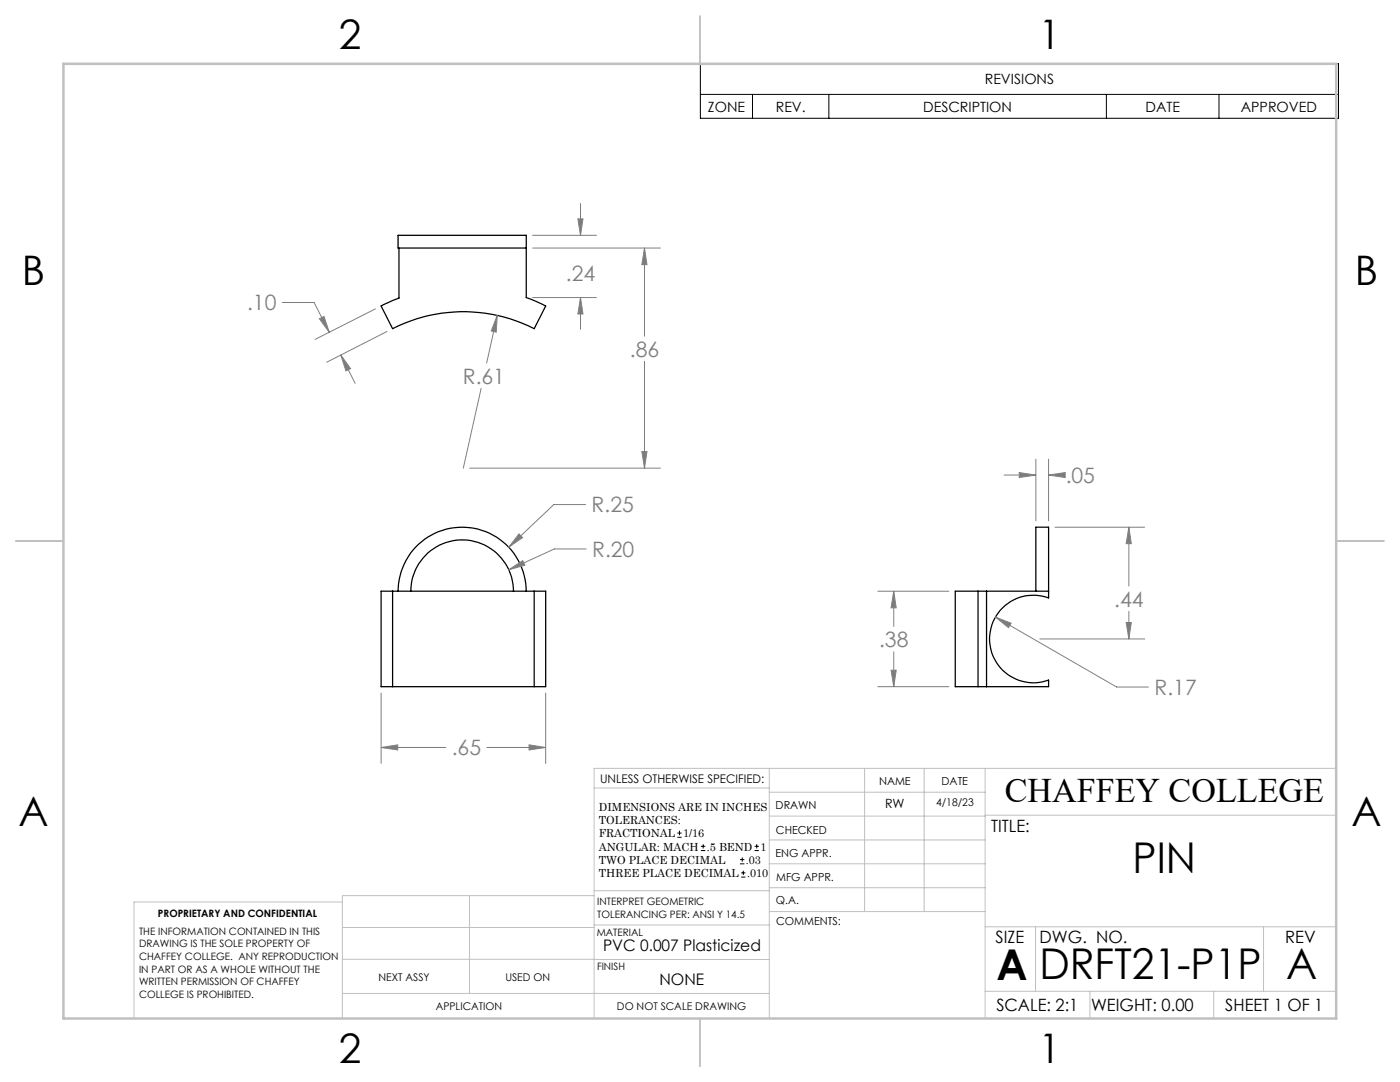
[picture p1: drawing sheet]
<svg xmlns="http://www.w3.org/2000/svg" width="279mm" height="216mm" viewBox="0 0 279 216" stroke-linecap="round" stroke-linejoin="round" font-family="sans-serif">
<g fill="none" stroke="#000" stroke-width=".25">
<path d="M79.6 49.5v10l-3.5 1.6 2.3 4.5a31.1 31.1 0 0 1 28.2 0l2.3-4.5-3.9-1.7v-12.4h-25.6v2.5h25.6M78.4 118h28.2M78.4 118v19M78.4 118h-2.3v19h2.3M79.4 118a12.8 12.8 0 0 1 12.8-12.8 12.8 12.8 0 0 1 12.8 12.8M82 118a10.2 10.2 0 0 1 10.2-10.3 10.2 10.2 0 0 1 10.3 10.3M106.6 118h2.3v19h-2.3M106.6 118v19M195.2 118h1.7M195.2 118h-4.6v19h4.6M195.2 118v19M196.9 118h12.4"/>
<path d="M196.9 118v19M206.7 118v-12.8h2.6v12.8M209.3 118v1.3a8.7 8.7 0 0 0-11.8 8.2 8.7 8.7 0 0 0 11.8 8.2v1.3h-12.4M78.4 137h28.2M195.2 137h1.7"/>
</g>
<g fill="none" stroke="#000" stroke-width=".2">
<path d="M139.8 12.7h127.3v10.9h-127.3zM139.8 18.8h127.3M150.2 18.8v4.8M165.4 18.8v4.8M220.8 18.8v4.8M243.3 18.8v4.8M135.2 167.1h.8M135.2 166.2h.8M135.6 165.8v.9M139.9 169.7h.9M139.9 168.9h.9M140.3 168.5v.8"/>
<path d="M147.7 172.4h.9M147.7 171.5h.9M147.9 175h.9M147.9 174.2h.9M148.1 171.1v.8M148.3 173.7v.9M150.6 169.7h.8M150.6 168.9h.8M151 168.5v.8"/>
</g>
<g fill="none" stroke="#808080" stroke-width=".2">
<path d="M106.3 47h12.7M106.3 59.4h12.7M106.3 49.5h25.5M115.3 43.7h1l-.4 3.3zM115.9 59.4l.4 3.3h-1zM115.9 40.6v6.4M115.9 59.4v6.3M128.6 49.5l.5 3.3h-1zM128.6 49.5v17.6M56.3 60.4h6.4l3 5.9M63.7 63.6l1-.5 1 3.2zM68 70.8l2 2.8-1 .4z"/>
<path d="M68 70.8l2.9 5.7M74.9 61.6l-12 6.1M77.2 66.1l-12 6.2M96 77.5l-3.5 15.9M99.2 62.9l-.2 3.4-1-.3zM99.2 62.9l-2.1 9.6M128.6 72.1v21.3M93.7 93.4h38.1M128.1 90.1h1l-.5 3.3zM200.4 94.8h6.3M203.4 94.3l3.3 .5-3.3 .5zM206.7 91.6v12.3"/>
<path d="M209.3 94.8l3.3-.5v1zM209.3 91.6v12.3M209.3 94.8h2.2M101.5 113.7l2.8-1.8 .4 .9zM103.6 106.5l.7 .8-2.8 1.9zM116.9 100.7h-6.4l-9 8.5M117 109.5h-6.4l-9.1 4.2M175.2 118h14.2M178.4 118l.5 3.3h-1.1zM178.4 118v7M210.5 105.2h18M225.3 105.2l.5 3.3h-1z"/>
<path d="M225.3 105.2v11.7M76.1 138.3v14M108.9 138.3v14M175.2 137h14.2M177.8 133.7h1.1l-.5 3.3zM178.4 130.1v6.9M198.6 123.1l3.2 1.3-.5 .8zM198.6 123.1l24.2 14h6.4M207.5 127.5h21M224.8 124.2h1l-.5 3.3zM225.3 122v5.5M76.1 149.2l3.3-.6v1z"/>
<path d="M76.1 149.2h12.9M97.2 149.2h11.7M105.6 148.6l3.3 .6-3.3 .4z"/>
</g>
<g fill="none" stroke="#c0c0c0" stroke-width=".2">
<path d="M118.6 157.2h34.9M153.5 153.3v49.9M153.5 158.1h43.1M172.5 153.3v28.6M184.4 153.3v28.6M196.6 153.3v49.9M266.7 153.3h-148.1v49.9M68.3 180h-41.6v23.2M93.7 178.7v19.5M118.6 178.7h-50.3v24.5M118.6 177.7h35M153.5 167.6h43.1"/>
<path d="M153.5 162.8h43.1M153.5 172.4h43.1M153.5 177.1h43.1M196.6 162.7h70.1M68.3 198.2h85.2M68.3 191.4l85.2 .1M68.3 185.1h50.3M118.6 184.6h35M153.6 181.9h43M196.6 197.8h70.1M196.6 184.9h70.1M206.7 184.9v12.9"/>
<path d="M217.5 197.8v5.4M242.2 197.8v5.4M252.2 184.9v12.9"/>
</g>
<path d="M139.7 3.2v9.5M3.1 107.9h9.6M266.7 107.9h9.5M139.7 203.2v9.6" fill="none" stroke="#c0c0c0" stroke-width=".25"/>
<path d="M12.7 12.7h254v190.5h-254z" fill="none" stroke="#c0c0c0" stroke-width=".5"/>
<path d="M103.6 106.5l-2.1 2.7 2.8-1.9zM76.1 149.2l3.3-.6v1zM105.6 148.6l3.3 .6-3.3 .4zM101.5 113.7l3.2-.9-.4-.9zM198.6 123.1l2.7 2.1 .5-.8zM177.8 133.7h1.1l-.5 3.3zM178.4 118l.5 3.3h-1.1zM225.3 105.2l.5 3.3h-1zM224.8 124.2h1l-.5 3.3zM209.3 94.8l3.3-.5v1zM203.4 94.3l3.3 .5-3.3 .5zM115.3 43.7h1l-.4 3.3zM115.9 59.4l.4 3.3h-1zM99.2 62.9l-1.2 3.1 1 .3zM68 70.8l2 2.8-1 .4zM63.7 63.6l1-.5 1 3.2zM128.6 49.5l.5 3.3h-1zM128.1 90.1h1l-.5 3.3z" fill="#808080"/>
<g font-size="8.5">
<text x="226" y="174.2">PIN</text>
<text x="198.9" y="195.5">A</text>
<text x="207.4" y="195.4">DRFT21-P1P</text>
<text x="256.7" y="195.4">A</text>
</g>
<g font-size="8.1">
<text x="67.6" y="9.7">2</text>
<text x="207.3" y="9.7">1</text>
<text x="4.4" y="57">B</text>
<text x="270.4" y="57">B</text>
<text x="3.7" y="164.9">A</text>
<text x="269.7" y="164.9">A</text>
<text x="67.6" y="212.2">2</text>
<text x="207.3" y="212.2">1</text>
</g>
<text font-size="6.9" x="200.5" y="160.1">CHAFFEY COLLEGE</text>
<g font-size="4.2" fill="#808080">
<text x="112.9" y="56.1">.24</text>
<text x="49.3" y="61.9">.10</text>
<text x="125.7" y="71.2">.86</text>
<text x="92.4" y="76.5">R.61</text>
<text x="212.7" y="96.4">.05</text>
<text x="118.1" y="102.2">R.25</text>
<text x="118.2" y="111.1">R.20</text>
<text x="222.4" y="121.1">.44</text>
<text x="175.4" y="129.1">.38</text>
<text x="230.4" y="138.7">R.17</text>
<text x="90.1" y="150.7">.65</text>
</g>
<g font-size="3.4">
<text x="197.8" y="166">TITLE:</text>
<text x="198.7" y="188.1">SIZE</text>
<text x="207.5" y="188.1">DWG. NO.</text>
<text x="256.5" y="188.2">REV</text>
<text x="198.8" y="201.7">SCALE: 2:1</text>
<text x="217.7" y="201.8">WEIGHT: 0.00</text>
<text x="244.5" y="201.7">SHEET 1 OF 1</text>
</g>
<g font-size="3.2">
<text x="120.4" y="189.8">PVC 0.007 Plasticized</text>
<text x="131.6" y="196.6">NONE</text>
</g>
<g font-size="2.8">
<text x="196.5" y="16.8">REVISIONS</text>
<text x="141.3" y="22.3">ZONE</text>
<text x="154.8" y="22.3">REV.</text>
<text x="184.3" y="22.3">DESCRIPTION</text>
<text x="228.6" y="22.3">DATE</text>
<text x="247.6" y="22.3">APPROVED</text>
</g>
<text font-size="2.5" x="176.6" y="161.3">RW</text>
<text font-size="2.4" x="119.8" y="156.2">UNLESS OTHERWISE SPECIFIED:</text>
<g font-size="2.2">
<text x="119.5" y="161.8">DIMENSIONS ARE IN INCHES</text>
<text x="154.8" y="161.4">DRAWN</text>
<text x="175.4" y="156.6">NAME</text>
<text x="187.9" y="156.7">DATE</text>
<text x="119.5" y="164.4">TOLERANCES:</text>
<text x="119.5" y="167.1">FRACTIONAL</text>
<text x="136.3" y="167.1">1/16</text>
<text x="154.9" y="166.3">CHECKED</text>
<text x="119.5" y="169.7">ANGULAR: MACH</text>
<text x="119.5" y="172.4">TWO PLACE DECIMAL</text>
<text x="141.1" y="169.7">.5 BEND</text>
<text x="148.9" y="172.4">.03</text>
<text x="151.8" y="169.7">1</text>
<text x="154.8" y="171">ENG APPR.</text>
<text x="119.5" y="175">THREE PLACE DECIMAL</text>
<text x="149.1" y="175">.010</text>
<text x="154.9" y="175.7">MFG APPR.</text>
<text x="154.9" y="180.4">Q.A.</text>
<text x="154.9" y="184.6">COMMENTS:</text>
</g>
<g font-size="2.1">
<text x="186.8" y="160.7">4/18/23</text>
<text x="75.5" y="195.7">NEXT ASSY</text>
<text x="100.9" y="195.7">USED ON</text>
<text x="86.9" y="201.5">APPLICATION</text>
<text x="123.1" y="201.6">DO NOT SCALE DRAWING</text>
</g>
<g font-size="2">
<text x="31.5" y="182.9">PROPRIETARY AND CONFIDENTIAL</text>
<text x="119.2" y="180.6">INTERPRET GEOMETRIC</text>
<text x="119.2" y="183.1">TOLERANCING PER: ANSI Y 14.5</text>
<text x="27.8" y="186.5">THE INFORMATION CONTAINED IN THIS</text>
<text x="27.8" y="189">DRAWING IS THE SOLE PROPERTY OF</text>
<text x="27.8" y="191.6">CHAFFEY COLLEGE. ANY REPRODUCTION</text>
<text x="119.1" y="186.7">MATERIAL</text>
<text x="27.8" y="194.1">IN PART OR AS A WHOLE WITHOUT THE</text>
<text x="27.8" y="196.6">WRITTEN PERMISSION OF CHAFFEY</text>
<text x="119.1" y="193.5">FINISH</text>
<text x="27.8" y="199.1">COLLEGE IS PROHIBITED.</text>
</g>
</svg>
